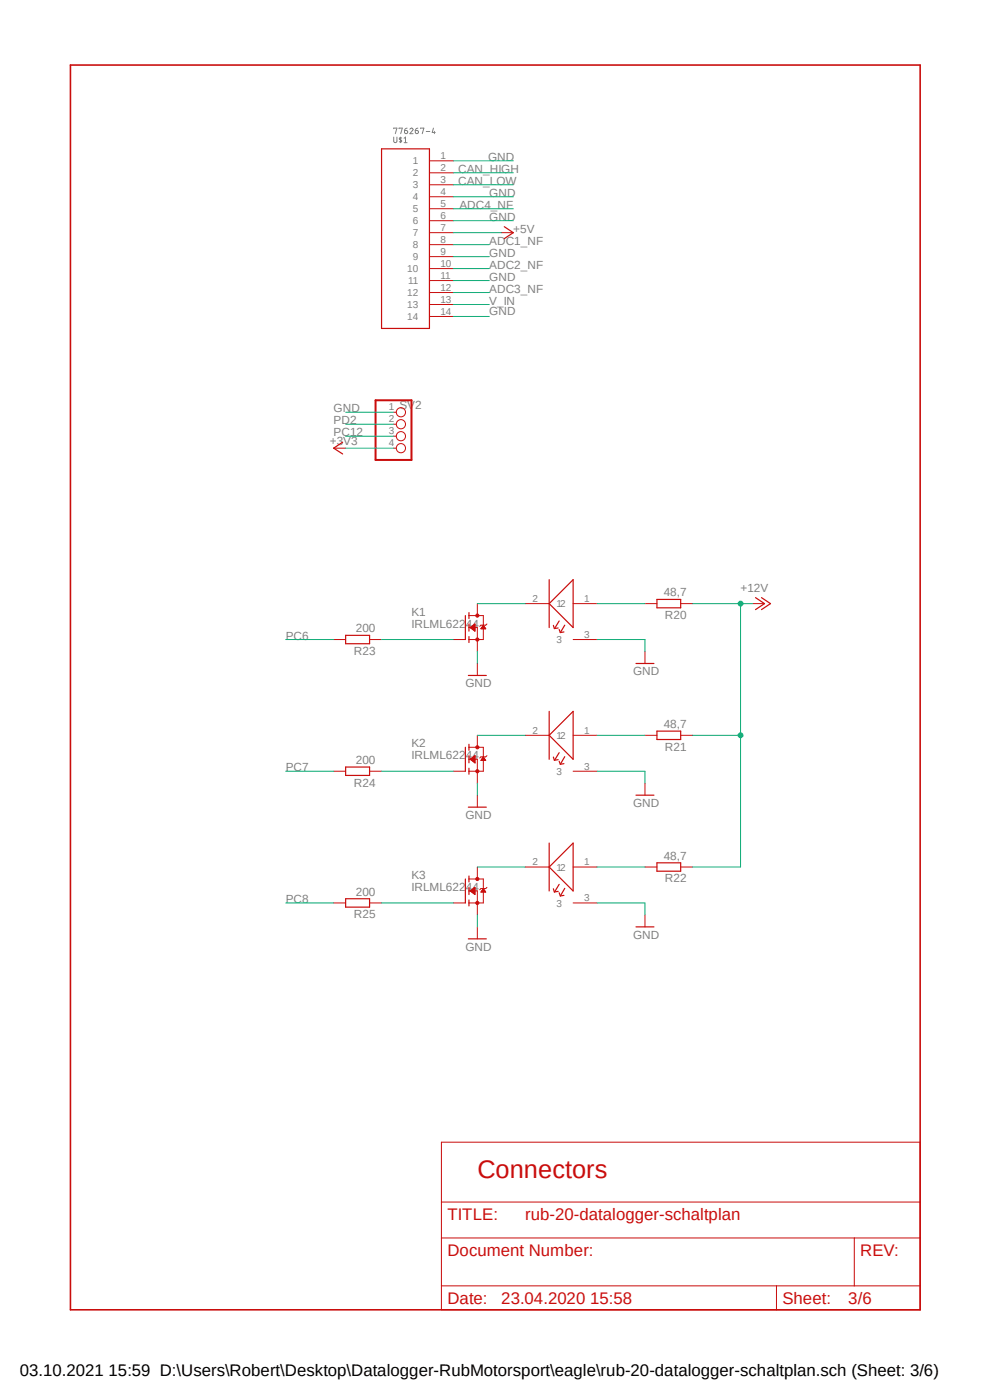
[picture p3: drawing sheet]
<svg xmlns="http://www.w3.org/2000/svg" width="210mm" height="297mm" viewBox="0 0 210 297" stroke-linecap="round" stroke-linejoin="round" font-family="sans-serif">
<path d="M14.4 13.5l181.1 265M195.5 13.5l-181.1 265" fill="none" stroke="#fff" stroke-width=".21"/>
<g fill="none" stroke="#808080" stroke-width=".21">
<path d="M83.5 29.1v.8a.34 .34 0 0 0 .4 .4 .34 .34 0 0 0 .3-.4v-.8M83.5 27.3v-.1h.7l-.3 1.2M84.7 27.3v-.1h.6l-.3 1.2M85 29.1v1.2M85.2 29.3l-.3-.1-.2 .2 .5 .4v.3h-.5M85.7 29.3l.3-.2v1.2M85.7 30.3h.7M85.8 27.7h.6l.1 .3M85.8 27.7v.3a.34 .34 0 0 0 .3 .4 .34 .34 0 0 0 .4-.4M86.4 27.2l-.3 .1-.3 .4M86.5 28h.1M87 27.4l.3-.2 .3 .1v.3l-.6 .8h.6"/>
<path d="M88.1 27.7h.5l.2 .3M88.1 27.7v.3a.34 .34 0 0 0 .3 .4 .34 .34 0 0 0 .4-.4M88.6 27.2l-.3 .1-.2 .4M88.8 28h.1M89.2 27.3v-.1h.7l-.3 1.2M90.4 27.9h.8M91.9 27.2l-.2 .9h.6M92.2 27.9v.5"/>
</g>
<path d="M14.9 13.8h180.3v264.1h-180.3z" fill="none" stroke="#c90d0c" stroke-width=".34"/>
<g fill="none" stroke="#c90d0c" stroke-width=".21">
<path d="M91.1 34.1h5.1M91.1 36.7h5.1M91.1 39.2h5.1M91.1 41.7h5.1M91.1 44.3h5.1M91.1 46.8h5.1M91.1 49.4h5.1M91.1 51.9h5.1M91.1 54.4h5.1M91.1 57h5.1M91.1 59.5h5.1M106.3 49.4h2.6"/>
<path d="M91.1 62.1h5.1M91.1 64.6h5.1M91.1 67.1h5.1M70.8 95.1h2.5M83.5 87.5h.5M83.5 90h.5M83.5 92.5h.5M83.5 95.1h.5M70.8 135.7h2.5M78.4 135.7h2.5M111.4 128.1h5.1M121.6 128.1h5.1"/>
<path d="M121.6 135.7h5.1M136.8 128.1h2.6M136.8 138.2v2.6M144.4 128.1h2.5M159.6 128.1h2.6M111.4 156h5.1M121.6 156h5.1M136.8 156h2.6M144.4 156h2.5M70.8 163.6h2.5M78.4 163.6h2.5M121.6 163.6h5.1"/>
<path d="M136.8 166.2v2.5M70.8 191.6h2.5M78.4 191.6h2.5M111.4 183.9h5.1M121.6 183.9h5.1M121.6 191.6h5.1M136.8 183.9h2.6M136.8 194.1v2.5M144.4 183.9h2.5M93.6 242.3h101.6v35.6h-101.6zM93.6 255h101.6M93.6 262.6h101.6"/>
<path d="M93.6 272.8h101.6M164.7 272.8v5.1M181.2 262.6v10.2"/>
<circle cx="85" cy="87.5" r=".98"/>
<circle cx="85" cy="95.1" r=".98"/>
<circle cx="85" cy="92.5" r=".98"/>
<circle cx="85" cy="90" r=".98"/>
</g>
<g fill="none" stroke="#c90d0c" stroke-width=".25">
<path d="M80.9 31.6h10.2v38.1h-10.2zM107 48.1l1.9 1.3-1.9 1.2M72.7 93.8l-1.9 1.3 1.9 1.2M73.3 134.8h5.1v1.8h-5.1zM116.5 123v10.1M117.4 132.7l.2 .6 .8-.1M118.6 133.6l.3 .6M118.6 131.7l-1 1.6M119.6 134.1l-.7 .1M119.8 132.6l-.9 1.6M121.6 123v10.1l-5.1-5zM139.4 127.2h5v1.7h-5z"/>
<path d="M160.3 126.8l1.9 1.3-1.9 1.2M161.5 126.8l1.9 1.3-1.9 1.2M116.5 156l5.1-5.1v10.2zM116.5 150.9v10.2M118.6 159.7l-1 1.6M134.9 140.8h3.8M139.4 155.1h5v1.8h-5zM73.3 162.7h5.1v1.8h-5.1zM116.5 178.9v10.1M117.4 160.6l.2 .7 .8-.1M118.6 161.5l.3 .6M119.6 162l-.7 .1"/>
<path d="M119.8 160.5l-.9 1.6M121.6 178.9v10.1l-5.1-5.1zM134.9 168.7h3.8M73.3 190.7h5.1v1.7h-5.1zM117.4 188.6l.2 .6 .8-.1M118.6 189.4l.3 .7M118.6 187.6l-1 1.6M119.6 189.9l-.7 .2M119.8 188.5l-.9 1.6M134.9 196.6h3.8M139.4 183h5v1.8h-5z"/>
</g>
<path d="M79.7 84.9h7.6v12.7h-7.6z" fill="none" stroke="#c90d0c" stroke-width=".42"/>
<circle cx="101.3" cy="135.7" r=".33" fill="#c90d0c"/>
<circle cx="101.3" cy="135.7" r=".33" fill="none" stroke="#c90d0c" stroke-width=".21"/>
<circle cx="101.3" cy="130.6" r=".33" fill="#c90d0c"/>
<g fill="none" stroke="#c90d0c" stroke-width=".21">
<path d="M96.2 135.7h2.5M99.5 133.1h1.8v5.1M99.5 130.6h3v5.1h-3M99.7 133.1l1.1-.7v1.5zM99.8 133.2h1M99.9 133.1h.9M99.9 133.3h.9M100 133h.8M100.1 133.4h.7M100.1 132.9h.7M100.2 133.5h.6M100.2 132.8h.6"/>
<path d="M100.3 133.6h.5M100.3 132.7h.5M100.4 133.6h.4M100.5 132.6h.3M100.5 133.8h.3M100.6 132.5h.2M100.7 133.9h.1M100.7 132.4h.1M101.3 128.1v2.5M102.1 133.3h.9M102.2 133.2h.7M102.2 133.1h.7"/>
<path d="M102.3 133.1h.5M102.3 133h.4M102.4 132.9h.3M102.4 132.8h.2M102.5 132.7h.1M102.5 132.6l.5 .8h-1zM103.3 132.4l-.3 .2h-1l-.2 .3"/>
<circle cx="101.3" cy="130.6" r=".33"/>
</g>
<path d="M98.7 130.6v5.1M99.5 130v1.2M99.5 132.4v1.5M99.5 135v1.3" fill="none" stroke="#c90d0c" stroke-width=".25"/>
<circle cx="101.3" cy="163.6" r=".33" fill="#c90d0c"/>
<circle cx="101.3" cy="163.6" r=".33" fill="none" stroke="#c90d0c" stroke-width=".21"/>
<circle cx="101.3" cy="158.5" r=".33" fill="#c90d0c"/>
<g fill="none" stroke="#c90d0c" stroke-width=".21">
<path d="M99.5 158.5h3v5.1h-3M101.3 156v2.5M96.2 163.6h2.5M99.5 161.1h1.8v5.1M99.8 161.1h1M99.8 161h1M99.9 161.2h.9M99.9 161h.9M100 161.3h.8M100 160.9h.8M100.2 160.8h.6M100.2 161.4h.6"/>
<path d="M100.2 161.5h.6M100.3 160.7h.5M100.4 161.5h.4M100.4 160.6h.4M100.5 161.7h.3M100.5 160.5h.3M100.6 161.8h.2M100.6 160.4h.2M100.8 160.3l-1.1 .8 1.1 .7M100.8 160.3v1.5M100.8 161.8v.1M100.8 160.3v.1"/>
<path d="M102.1 161.3h.9M102.1 161.2h.9M102.2 161.1h.7M102.2 161h.6M102.3 161h.5M102.4 160.9h.3M102.4 160.8h.3M102.4 160.7h.2M102.5 160.6l.5 .7h-1zM102.5 160.6h.1M103.3 160.3l-.3 .3h-1l-.2 .2"/>
<circle cx="101.3" cy="158.5" r=".33"/>
</g>
<path d="M98.7 158.5v5.1M99.5 157.9v1.3M99.5 160.3v1.5M99.5 163v1.3" fill="none" stroke="#c90d0c" stroke-width=".25"/>
<circle cx="101.3" cy="191.6" r=".33" fill="#c90d0c"/>
<circle cx="101.3" cy="191.6" r=".33" fill="none" stroke="#c90d0c" stroke-width=".21"/>
<circle cx="101.3" cy="186.5" r=".33" fill="#c90d0c"/>
<g fill="none" stroke="#c90d0c" stroke-width=".21">
<path d="M101.3 140.8v2.5M101.3 168.7v2.5M96.2 191.6h2.5M99.5 189h1.8v5.1M99.5 186.5h3v5.1h-3M99.7 189l1.1-.7v1.5zM99.9 189.1h.9M99.9 188.9h.9M99.9 188.8h.9M100 189.2h.8M100.1 188.8h.7M100.1 189.3h.7"/>
<path d="M100.2 188.6h.6M100.2 189.4h.6M100.3 188.6h.5M100.3 189.4h.5M100.5 189.5h.3M100.5 188.5h.3M100.5 188.4h.3M100.6 189.7h.2M100.7 188.3h.1M100.7 189.7h.1M101.3 183.9v2.6M101.3 196.6v2.6"/>
<path d="M102.1 189.2h.9M102.1 189.1h.8M102.2 189h.7M102.2 188.9h.6M102.3 188.8h.4M102.4 188.8h.3M102.4 188.6h.2M102.5 188.5l.5 .8h-1zM103.3 188.3l-.3 .2h-1l-.2 .3"/>
<circle cx="101.3" cy="186.5" r=".33"/>
</g>
<path d="M99.4 143.3h3.8M99.4 171.2h3.8M98.7 186.5v5.1M99.4 199.2h3.8M99.5 185.8v1.3M99.5 188.3v1.5M99.5 190.9v1.3" fill="none" stroke="#c90d0c" stroke-width=".25"/>
<g fill="none" stroke="#0dab76" stroke-width=".21">
<path d="M96.2 34.1h12.7M96.2 36.7h12.7M96.2 39.2h12.7M96.2 41.7h12.7M96.2 46.8h12.7M96.2 54.4h7.6M96.2 59.5h7.6M96.2 49.4h10.1M96.2 51.9h7.6M96.2 57h7.6M96.2 44.3h12.7M96.2 67.1h7.6"/>
<path d="M96.2 62.1h7.6M73.3 87.5h10.2M73.3 95.1h10.2M73.3 92.5h10.2M73.3 90h10.2M101.3 138.2v2.6M126.7 135.7h10.1v2.5M146.9 128.1h12.7M157.1 128.1v27.9M101.3 166.2v2.5M126.7 163.6h10.1v2.6M101.3 194.1v2.5"/>
<path d="M126.7 191.6h10.1v2.5"/>
</g>
<circle cx="157.1" cy="128.1" r=".51" fill="#0dab76"/>
<g fill="none" stroke="#0dab76" stroke-width=".21">
<path d="M146.9 156h10.2v27.9"/>
<circle cx="157.1" cy="128.1" r=".51"/>
</g>
<circle cx="157.1" cy="156" r=".51" fill="#0dab76"/>
<g fill="none" stroke="#0dab76" stroke-width=".21">
<path d="M96.2 64.6h7.6M60.6 135.7h10.2M80.9 135.7h15.3M101.3 128.1h10.1M126.7 128.1h10.1M101.3 156h10.1M126.7 156h10.1M60.6 163.6h10.2M80.9 163.6h15.3M60.6 191.6h10.2M80.9 191.6h15.3M101.3 183.9h10.1"/>
<path d="M126.7 183.9h10.1M146.9 183.9h10.2"/>
<circle cx="157.1" cy="156" r=".51"/>
</g>
<text font-size="5.4" fill="#c90d0c" x="101.3" y="249.9">Connectors</text>
<g font-size="3.6" fill="#c90d0c">
<text x="94.9" y="258.8">TITLE:</text>
<text x="111.4" y="258.8">rub-20-datalogger-schaltplan</text>
<text x="94.9" y="266.4">Document Number:</text>
<text x="182.5" y="266.4">REV:</text>
<text x="94.9" y="276.6">Date:</text>
<text x="106.3" y="276.6">23.04.2020 15:58</text>
<text x="166" y="276.6">Sheet:</text>
<text x="180" y="276.6">3/6</text>
</g>
<text font-size="3.6" x="4.2" y="291.8">03.10.2021 15:59 D:\Users\Robert\Desktop\Datalogger-RubMotorsport\eagle\rub-20-datalogger-schaltplan.sch (Sheet: 3/6)</text>
<g font-size="2.5" fill="#808080">
<text x="103.5" y="34.1">GND</text>
<text x="97.2" y="36.7">CAN_HIGH</text>
<text x="97.2" y="39.2">CAN_LOW</text>
<text x="103.8" y="41.7">GND</text>
<text x="97.5" y="44.3">ADC4_NF</text>
<text x="103.8" y="46.8">GND</text>
<text x="103.8" y="51.9">ADC1_NF</text>
<text x="108.9" y="49.4">+5V</text>
<text x="103.8" y="54.4">GND</text>
<text x="103.8" y="59.5">GND</text>
<text x="103.8" y="57">ADC2_NF</text>
<text x="103.8" y="62.1">ADC3_NF</text>
<text x="103.8" y="64.6">V_IN</text>
<text x="103.8" y="66.9">GND</text>
<text x="70.8" y="87.5">GND</text>
<text x="84.8" y="86.7">SV2</text>
<text x="70" y="94.3">+3V3</text>
<text x="70.8" y="92.5">PC12</text>
<text x="70.8" y="90">PD2</text>
<text x="157.1" y="125.5">+12V</text>
<text x="87.3" y="130.6">K1</text>
<text x="140.8" y="126.5">48,7</text>
<text x="141.1" y="131.4">R20</text>
<text x="60.6" y="135.7">PC6</text>
<text x="75.5" y="134.2">200</text>
<text x="87.3" y="133.1">IRLML62244</text>
<text x="75.1" y="139">R23</text>
<text x="134.3" y="143.3">GND</text>
<text x="98.7" y="145.8">GND</text>
<text x="140.8" y="154.5">48,7</text>
<text x="87.3" y="161.1">IRLML62244</text>
<text x="87.3" y="158.5">K2</text>
<text x="141.1" y="159.3">R21</text>
<text x="60.6" y="163.6">PC7</text>
<text x="75.1" y="166.9">R24</text>
<text x="75.5" y="162.1">200</text>
<text x="98.7" y="173.8">GND</text>
<text x="134.3" y="171.2">GND</text>
<text x="140.8" y="182.4">48,7</text>
<text x="60.6" y="191.6">PC8</text>
<text x="75.5" y="190">200</text>
<text x="87.3" y="189">IRLML62244</text>
<text x="87.3" y="186.5">K3</text>
<text x="141.1" y="187.2">R22</text>
<text x="75.1" y="194.8">R25</text>
<text x="98.7" y="201.7">GND</text>
<text x="134.3" y="199.2">GND</text>
</g>
<g font-size="2.1" fill="#808080">
<text x="87.6" y="34.9">1</text>
<text x="93.4" y="33.8">1</text>
<text x="87.6" y="37.4">2</text>
<text x="87.6" y="40">3</text>
<text x="93.4" y="36.3">2</text>
<text x="93.4" y="38.9">3</text>
<text x="93.4" y="41.4">4</text>
<text x="87.6" y="42.5">4</text>
<text x="87.6" y="45">5</text>
<text x="87.6" y="47.6">6</text>
<text x="93.4" y="43.9">5</text>
<text x="93.4" y="46.5">6</text>
<text x="87.6" y="50.1">7</text>
<text x="87.6" y="52.7">8</text>
<text x="93.4" y="49">7</text>
<text x="93.4" y="51.5">8</text>
<text x="86.4" y="57.7">10</text>
<text x="87.6" y="55.2">9</text>
<text x="93.4" y="54.1">9</text>
<text x="93.4" y="56.6">10</text>
<text x="93.4" y="59.1">11</text>
<text x="86.4" y="62.8">12</text>
<text x="86.4" y="65.4">13</text>
<text x="86.6" y="60.3">11</text>
<text x="93.4" y="61.7">12</text>
<text x="93.4" y="64.2">13</text>
<text x="86.4" y="67.9">14</text>
<text x="93.4" y="66.8">14</text>
<text x="82.5" y="87.1">1</text>
<text x="82.5" y="89.6">2</text>
<text x="82.5" y="92.2">3</text>
<text x="82.5" y="94.7">4</text>
<text x="113" y="127.7">2</text>
<text x="118.1" y="128.8">12</text>
<text x="123.9" y="127.7">1</text>
<text x="118.1" y="136.4">3</text>
<text x="123.9" y="135.3">3</text>
<text x="113" y="155.7">2</text>
<text x="123.9" y="155.7">1</text>
<text x="118.1" y="156.8">12</text>
<text x="118.1" y="164.4">3</text>
<text x="123.9" y="163.3">3</text>
<text x="113" y="183.6">2</text>
<text x="118.1" y="184.7">12</text>
<text x="123.9" y="183.6">1</text>
<text x="123.9" y="191.2">3</text>
<text x="118.1" y="192.3">3</text>
</g>
</svg>
